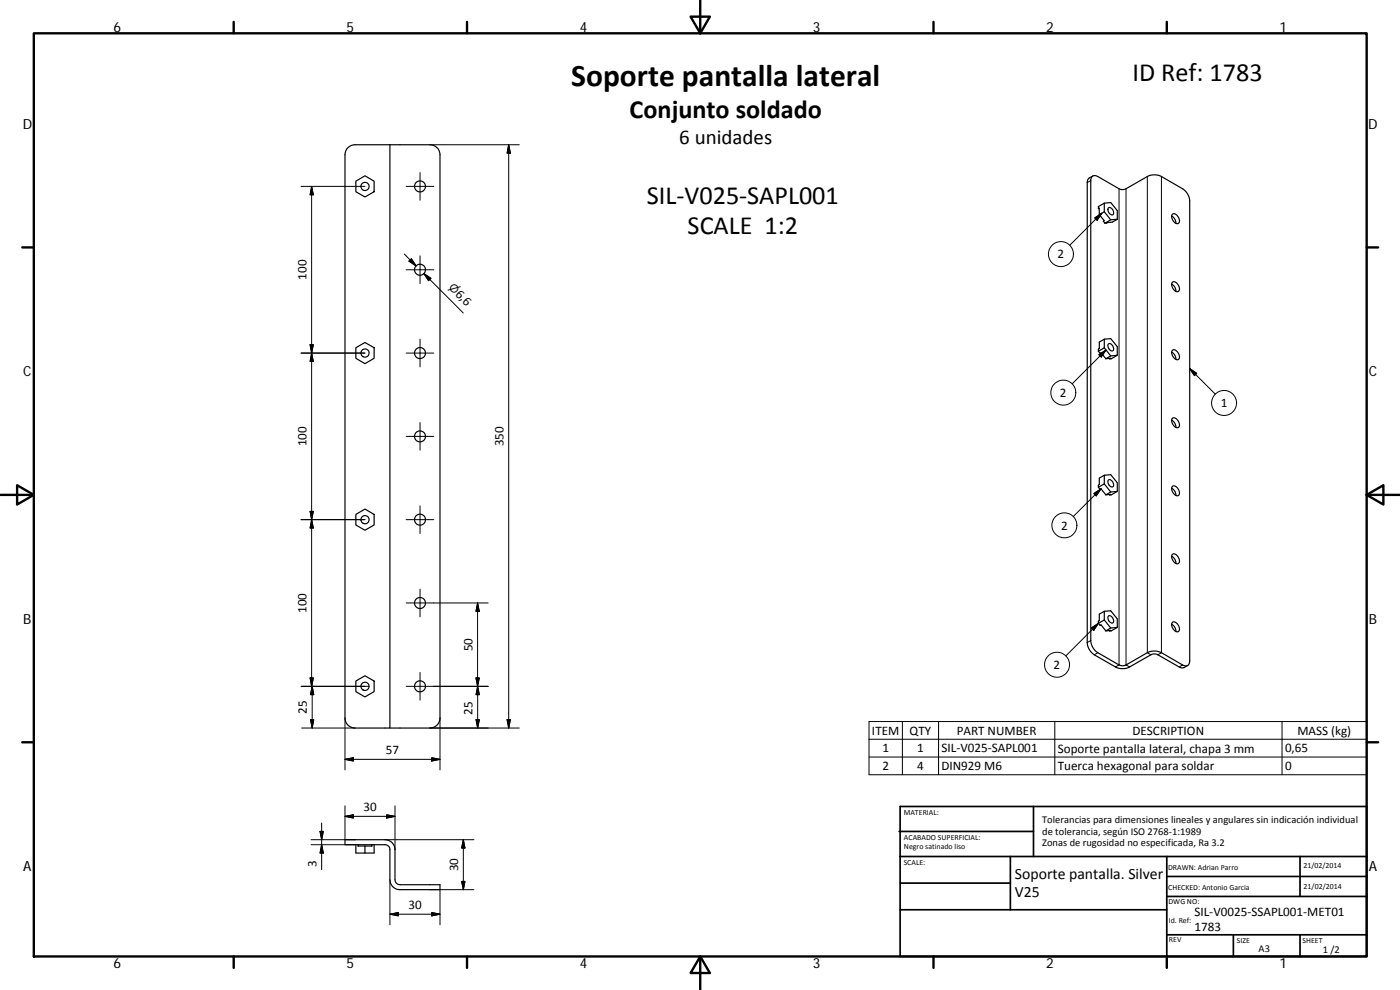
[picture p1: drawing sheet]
<svg xmlns="http://www.w3.org/2000/svg" width="420mm" height="297mm" viewBox="0 0 420 297" stroke-linecap="round" stroke-linejoin="round" font-family="sans-serif">
<g fill="none" stroke="#000" stroke-width=".36">
<path d="M104.4 44.3l.6-.5 1.2-.3 10.8-.1v175h-10.5a3 3 0 0 1-3-3v-169l.3-1.1zM106.8 54.4l2.7-1.7 2.8 1.7v3.1l-2.8 1.6-2.7-1.6zM117 43.4h12a3 3 0 0 1 3 3v169a3 3 0 0 1-3 3h-12M327.8 53l.6-.3 1.1 .3 6.3 3.6a2.29 2.29 0 0 0 2.1 0l6.4-3.6a4.7 4.7 0 0 1 4.3 0l6.3 3.6a4.5 4.5 0 0 1 2.1 3.7v138a1.3 1.3 0 0 1-.6 1.4 1.3 1.3 0 0 1-1.5-.2l-6.3-3.7a4.7 4.7 0 0 0-4.3 0l-6.4 3.7a2.29 2.29 0 0 1-2.1 0l-6.3-3.7a4.7 4.7 0 0 1-2.1-3.6v-138.3zM328 52.8l-1.4 .9-.3 1.1v138a4.6 4.6 0 0 0 2.1 3.7l6.4 3.6a4.7 4.7 0 0 0 4.2 0l6.4-3.6a2.33 2.33 0 0 1 2.1 0l6.6 3.8 1.1 .1 1.2-.7M329.9 64.4l1.5 1.8-.3 .2 .5 .6M331.4 63.5l1.9 2.5 2-.2M331.4 61l-1.8 1v.6l.3-.1v1.9M331.4 63.5l-1.5 .9M331.4 61v2.5M331.4 61l1.9-.2 2 2.4v2.6M332.7 62.4a1.32 1.32 0 0 1 1.3 .6 1.32 1.32 0 0 1-.1 1.5 1.56 1.56 0 0 1-1.2-2.1z"/>
<path d="M333.3 66l-1.7 1M335.3 65.8l-1.5 .9-2.2 .3M351.6 64.8l.2 .1a2.51 2.51 0 0 1 1.1 2.1M351.8 64.3a1.72 1.72 0 0 1 2.2 1.9 .85 .85 0 0 1-.7 1 .85 .85 0 0 1-1-.6 2.06 2.06 0 0 1-.5-2.3zM351.6 85.2a2.36 2.36 0 0 1 1.3 2.2M351.8 84.7a1.58 1.58 0 0 1 2.1 1.6 .87 .87 0 0 1-.4 1.2 .87 .87 0 0 1-1.2-.5 2.01 2.01 0 0 1-.5-2.3zM106.8 104.3l2.7-1.5 2.8 1.5v3.2l-2.8 1.6-2.7-1.6zM329.6 105.4l.5 .6 .3-.2 1.5 1.8M331.4 101.8l-1.5 .8v2l-.3 .2v.6M331.4 101.8v2.6M331.4 104.4l-1.8 1M331.4 104.4l1.9 2.4"/>
<path d="M331.4 101.8l1.9-.2 2 2.4v2.6l-2 .2M331.9 107.6l1.4-.1-.3 .2M332.7 103.2a1.37 1.37 0 0 1 1.3 .6 1.37 1.37 0 0 1 0 1.5 1.46 1.46 0 0 1-1.3-2.1zM333.2 107.5l-.2 .2M333.3 106.8l-1.4 .8M335.3 106.6l-1.8 1-.5 .1M351.6 105.7a2.36 2.36 0 0 1 1.3 2.1M351.8 105.2a1.58 1.58 0 0 1 2.1 1.5 .87 .87 0 0 1-.4 1.2 .87 .87 0 0 1-1.2-.5 1.97 1.97 0 0 1-.5-2.2zM351.6 126l.2 .2a2.51 2.51 0 0 1 1.1 2M351.8 125.5a1.72 1.72 0 0 1 2.2 1.9 .85 .85 0 0 1-.7 1 .85 .85 0 0 1-1-.6 1.99 1.99 0 0 1-.5-2.3zM106.8 154.3l2.7-1.6 2.8 1.6v3.2l-2.8 1.6-2.7-1.6zM329.6 146.2l.5 .6 .3-.1 1.5 1.8"/>
<path d="M331.4 142.6l-1.5 .8v2l-.3 .2v.6M331.4 142.6v2.6M331.4 145.2l-1.8 1M331.4 145.2l1.9 2.4M331.4 142.6l1.9-.2 2 2.4v2.6l-2 .2M331.9 148.5l1.4-.2-.3 .2M332.7 144a1.3 1.3 0 0 1 1.3 .7 1.3 1.3 0 0 1-.2 1.4 1.5 1.5 0 0 1-1.1-2.1zM333.2 148.4l-.2 .1M333.3 147.6l-1.4 .9M335.3 147.4l-1.8 1.1h-.5M351.6 146.5l.2 .1a2.43 2.43 0 0 1 1.1 2.1M351.8 146a1.79 1.79 0 0 1 2.1 2.3 .84 .84 0 0 1-.8 .5 .84 .84 0 0 1-.8-.6 2.01 2.01 0 0 1-.5-2.2z"/>
<path d="M351.6 166.9a2.42 2.42 0 0 1 1.3 2.2M351.8 166.4a1.69 1.69 0 0 1 2.2 1.8 .85 .85 0 0 1-.7 1 .85 .85 0 0 1-1-.6 1.99 1.99 0 0 1-.5-2.2zM329.6 187l.5 .6 .3-.1 1.5 1.8M331.4 183.4l-1.5 .9v1.9l-.3 .2v.6M331.4 183.4v2.6M331.4 186l-1.8 1M331.4 186l1.9 2.4M331.4 183.4l1.9-.1 2 2.4v2.6l-2 .1M331.9 189.3l1.4-.2-.3 .2M332.7 184.8a1.32 1.32 0 0 1 1.3 .7 1.32 1.32 0 0 1-.2 1.5 1.54 1.54 0 0 1-1.1-2.2zM333.2 189.2l-.2 .1M333.3 188.4l-1.4 .9"/>
<path d="M335.3 188.3l-1.8 1h-.5M351.6 187.3l.2 .1a2.43 2.43 0 0 1 1.1 2.1M351.8 186.8a1.69 1.69 0 0 1 2.2 1.8 .85 .85 0 0 1-.6 1 .85 .85 0 0 1-1.1-.6 1.99 1.99 0 0 1-.5-2.2zM106.8 204.3l2.7-1.5 2.8 1.5v3.2l-2.8 1.6-2.7-1.6zM103.5 251.9h12a3 3 0 0 1 3 3.1v8.9a1.52 1.52 0 0 0 1.5 1.6h12v1.4h-12a2.96 2.96 0 0 1-3-3v-8.9a1.48 1.48 0 0 0-1.5-1.6h-12zM106.8 253.4v2.5h5.5v-2.5M107.5 253.4v.5M109.5 253.9v2M111.5 253.4v.5h-4v-.5"/>
<circle cx="109.5" cy="55.9" r="1.22"/>
<circle cx="126.1" cy="55.9" r="1.65"/>
<circle cx="126" cy="80.9" r="1.64"/>
<circle cx="109.5" cy="105.9" r="1.23"/>
<circle cx="126" cy="105.9" r="1.64"/>
<circle cx="126" cy="130.9" r="1.64"/>
<circle cx="109.5" cy="155.9" r="1.23"/>
<circle cx="126" cy="155.9" r="1.64"/>
<circle cx="126.1" cy="180.9" r="1.65"/>
<circle cx="109.5" cy="205.9" r="1.23"/>
<circle cx="126" cy="205.9" r="1.64"/>
</g>
<g fill="none" stroke="#000" stroke-width=".3">
<path d="M90.3 55.9h19.2M93.5 55.9v150M93.5 55.9l.5 2.5h-.9zM121.9 55.9h8.3M126.1 51.8v8.3M129 43.4h26.8M152.7 43.4v175M152.7 43.4l.5 2.6h-1zM327.4 54.2l-1.1 .6M335.8 56.6v142.9l-1 .6M337.9 56.6v142.9l1.1 .6M344.3 53v142.8l1.1 .7"/>
<path d="M348.6 53v142.8l-1.1 .7M121.3 76.2l3.6 3.6M123.5 77.6l1.4 2.2-2.2-1.4zM126.1 76.8v8.3M328.5 65.4l2.2-1.4-1.4 2.1zM330.7 64l-9.7 9.6M121.9 80.9h8.3M127.2 82.1l2.1 1.4-.7 .7zM129 83.9l-1.8-1.8 11.8 11.8M90.3 105.9h19.2M93.1 103.4h.9l-.5 2.5zM93.5 105.9l.5 2.5h-.9z"/>
<path d="M121.9 105.9h8.3M126.1 101.8v8.3M329.8 106.4l2.1-1.4-1.4 2.1zM331.9 105l-10.1 10.2M357 110.6l2.1 1.4-.6 .7zM357 110.6l7.7 7.7M121.9 130.9h8.3M126.1 126.8v8.3M90.3 155.9h19.2M93.1 153.4h.9l-.5 2.5zM93.5 155.9l.5 2.5h-.9zM121.9 155.9h8.3"/>
<path d="M126.1 151.8v8.3M328.3 148.1l2.1-1.4-1.4 2.1zM330.4 146.7l-8.3 8.3M126.1 176.8v8.3M121.9 180.9h24.6M143.3 180.9v25M143.3 180.9l.5 2.5h-1zM327.4 192.2l-1.1 .6M327.5 188.4l2.1-1.4-1.4 2.1zM329.5 195.8l-1.1 .7M329.6 187l-9.7 9.8M354.9 199.5l-1 .6"/>
<path d="M90.3 205.9h20.5M90.5 218.4h16M93.1 203.4h.9l-.5 2.5zM93.2 215.9h1l-.5 2.5zM93.7 205.9l.5 2.5h-1zM93.7 205.9v12.5M103.5 215.4v15.6M126.1 201.8v8.3M129 218.4h26.8M132 215.4v15.6M142.8 203.4h1l-.5 2.5zM142.9 215.9h1l-.5 2.5z"/>
<path d="M143.4 205.9v12.5M143.4 205.9l.5 2.5h-1zM146.5 205.9h-24.6M152.2 215.9h1l-.5 2.5zM260.8 216.5h149.4v16h-149.4zM270.8 216.5v16M281.7 216.5v16M316.6 216.5v16M384.8 216.5v16M103.5 227.8l2.5-.4v.9zM103.5 227.8h28.5M129.5 227.4l2.5 .4-2.5 .5z"/>
<path d="M260.8 221.8h149.4M260.8 227.1h149.4M93.4 251.9h13.1M93.4 253.4h13.1M96 249.4h1l-.5 2.5zM96.5 247v13.9M96.5 253.4l.5 2.5h-1zM103.5 244.9l2.5-.4v.9zM103.5 244.9h15M103.5 241.8v10.1M115.5 251.9h26.7M116 244.5l2.5 .4-2.5 .5z"/>
<path d="M118.5 241.8v13.2M139.1 251.9v15M139.1 251.9l.4 2.5h-1zM117 263.9v13.6M117 274.3l2.5-.5v1zM117 274.3h15M129 266.9h13.2M129.5 273.8l2.5 .5-2.5 .5zM132 266.9v10.6M138.5 264.5h1l-.4 2.4z"/>
<circle cx="318.4" cy="76.2" r="3.7"/>
<circle cx="319.1" cy="117.8" r="3.7"/>
<circle cx="367.4" cy="120.9" r="3.8"/>
<circle cx="319.4" cy="157.6" r="3.8"/>
<circle cx="317.2" cy="199.4" r="3.8"/>
</g>
<g fill="none" stroke="#000" stroke-width=".71">
<path d="M10.1 10h400.1v277h-400.1zM70.1 6.6v3.4M140.2 6.6v3.4M207.3 5h5.8l-2.9 5zM210.2 0v10M280.2 6.6v3.4M350.2 6.6v3.4M6.7 74.2h3.4M410.2 74.2h3.4M.2 148.5h9.9M5.1 145.6l5 2.9-5 2.9zM410.2 148.5l5-2.9v5.8z"/>
<path d="M410.2 148.5h9.9M6.7 222.7h3.4M410.2 222.7h3.4M70.1 287v3.4M140.2 287v3.4M210.2 287l2.9 5h-5.8zM210.2 287v10M280.2 287v3.4M350.2 287v3.4"/>
</g>
<g fill="none" stroke="#000" stroke-width=".51">
<path d="M269.8 249.5h40.4M270.1 257h140.1M270.1 242h140.1v45h-140.1zM303.2 257v16M310.2 242v15M350.2 257v30M390.2 257v12M270.1 273h80.1M270.1 265h33.1M350.2 269h60M350.2 263h60M350.2 280.5h60"/>
<path d="M370.2 280.5v6.5M390.2 280.5v6.5"/>
</g>
<g fill="#000" stroke="#000" stroke-width=".3">
<path d="M93.5 55.9l.5 2.5h-.9zM152.7 43.4l.5 2.6h-1zM123.5 77.6l1.4 2.2-2.2-1.4zM328.5 65.4l2.2-1.4-1.4 2.1zM127.2 82.1l2.1 1.4-.7 .7zM93.1 103.4h.9l-.5 2.5zM93.5 105.9l.5 2.5h-.9zM329.8 106.4l2.1-1.4-1.4 2.1zM357 110.6l2.1 1.4-.6 .7zM93.1 153.4h.9l-.5 2.5zM93.5 155.9l.5 2.5h-.9zM328.3 148.1l2.1-1.4-1.4 2.1z"/>
<path d="M143.3 180.9l.5 2.5h-1zM327.5 188.4l2.1-1.4-1.4 2.1zM93.1 203.4h.9l-.5 2.5zM93.2 215.9h1l-.5 2.5zM93.7 205.9l.5 2.5h-1zM142.8 203.4h1l-.5 2.5zM142.9 215.9h1l-.5 2.5zM143.4 205.9l.5 2.5h-1zM152.2 215.9h1l-.5 2.5zM103.5 227.8l2.5-.4v.9zM129.5 227.4l2.5 .4-2.5 .5zM96 249.4h1l-.5 2.5z"/>
<path d="M96.5 253.4l.5 2.5h-1zM103.5 244.9l2.5-.4v.9zM116 244.5l2.5 .4-2.5 .5zM139.1 251.9l.4 2.5h-1zM117 274.3l2.5-.5v1zM129.5 273.8l2.5 .5-2.5 .5zM138.5 264.5h1l-.4 2.4z"/>
</g>
<text font-size="9.4" x="171.4" y="25.9">Soporte pantalla lateral</text>
<g font-size="7.9">
<text x="339.9" y="24.2">ID Ref: 1783</text>
<text x="189" y="35.4">Conjunto soldado</text>
<text x="194.1" y="61.2">SIL‐V025‐SAPL001</text>
<text x="206.4" y="70.2">SCALE 1:2</text>
</g>
<text font-size="6.3" x="203.9" y="43.1">6 unidades</text>
<g font-size="4.7">
<text x="304.6" y="263.9">Soporte pantalla. Silver</text>
<text x="304.6" y="269.3">V25</text>
</g>
<g font-size="4.2">
<text x="34" y="9.6">6</text>
<text x="104" y="9.6">5</text>
<text x="174" y="9.6">4</text>
<text x="244" y="9.6">3</text>
<text x="314" y="9.6">2</text>
<text x="384" y="9.6">1</text>
<text x="6.8" y="38.7">D</text>
<text x="410.6" y="38.7">D</text>
<text x="7" y="112.9">C</text>
<text x="410.8" y="112.9">C</text>
<text x="7" y="187.1">B</text>
<text x="410.8" y="187.1">B</text>
<text x="7" y="261.3">A</text>
<text x="410.8" y="261.3">A</text>
<text x="34" y="290.4">6</text>
<text x="104" y="290.4">5</text>
<text x="174" y="290.4">4</text>
<text x="244" y="290.4">3</text>
<text x="314" y="290.4">2</text>
<text x="384" y="290.4">1</text>
</g>
<g font-size="3.9">
<text x="317.4" y="77.5">2</text>
<text x="92" y="83.9" transform="rotate(-90 92 83.9)">100</text>
<text x="136.5" y="88.4" transform="rotate(45 136.5 88.4)">6,6</text>
<text x="318.1" y="119.1">2</text>
<text x="366.3" y="122.2">1</text>
<text x="92" y="133.9" transform="rotate(-90 92 133.9)">100</text>
<text x="151.1" y="133.9" transform="rotate(-90 151.1 133.9)">350</text>
<text x="318.4" y="158.9">2</text>
<text x="92" y="183.9" transform="rotate(-90 92 183.9)">100</text>
<text x="141.8" y="195.4" transform="rotate(-90 141.8 195.4)">50</text>
<text x="316.2" y="200.7">2</text>
<text x="92.1" y="214.2" transform="rotate(-90 92.1 214.2)">25</text>
<text x="141.8" y="214.4" transform="rotate(-90 141.8 214.4)">25</text>
<text x="261.7" y="220.4">ITEM</text>
<text x="273" y="220.4">QTY</text>
<text x="287.1" y="220.4">PART NUMBER</text>
<text x="339.9" y="220.4">DESCRIPTION</text>
<text x="389.3" y="220.5">MASS (kg)</text>
<text x="115.8" y="226.3">57</text>
<text x="264.8" y="225.7">1</text>
<text x="275.2" y="225.7">1</text>
<text x="282.5" y="225.7">SIL‐V025‐SAPL001</text>
<text x="317.4" y="225.8">Soporte pantalla lateral, chapa 3 mm</text>
<text x="385.6" y="225.7">0,65</text>
<text x="264.8" y="231">2</text>
<text x="275.2" y="231">4</text>
<text x="282.5" y="231">DIN929 M6</text>
<text x="317.4" y="231.1">Tuerca hexagonal para soldar</text>
<text x="385.6" y="231">0</text>
<text x="109.1" y="243.4">30</text>
<text x="95" y="260.2" transform="rotate(-90 95 260.2)">3</text>
<text x="137.5" y="261.4" transform="rotate(-90 137.5 261.4)">30</text>
<text x="122.6" y="272.7">30</text>
<text x="358.5" y="274.9">SIL‐V0025‐SSAPL001‐MET01</text>
<text x="358.5" y="279.4">1783</text>
</g>
<text font-size="3.3" x="134.5" y="86.4" transform="rotate(45 134.5 86.4)">⌀</text>
<g font-size="3.1">
<text x="312.8" y="246.8">Tolerancias para dimensiones lineales y angulares sin indicación individual</text>
<text x="312.8" y="250.4">de tolerancia, según ISO 2768‐1:1989</text>
<text x="312.8" y="254">Zonas de rugosidad no especificada, Ra 3.2</text>
<text x="377.7" y="285.6">A3</text>
<text x="397" y="285.9">1 /2</text>
</g>
<g font-size="2.4">
<text x="271.2" y="244.4">MATERIAL:</text>
<text x="271.3" y="251.9">ACABADO SUPERFICIAL:</text>
<text x="271.3" y="254.6">Negro satinado liso</text>
<text x="271.2" y="259.7">SCALE:</text>
<text x="350.6" y="260.9">DRAWN: Adrian Parro</text>
<text x="391.2" y="260.6">21/02/2014</text>
<text x="350.6" y="267">CHECKED: Antonio Garcia</text>
<text x="391.2" y="266.6">21/02/2014</text>
<text x="350.7" y="271.4">DWG NO:</text>
<text x="350.8" y="276.8">Id. Ref:</text>
<text x="350.8" y="282.8">REV</text>
<text x="371.2" y="282.9">SIZE</text>
<text x="390.9" y="282.9">SHEET</text>
</g>
</svg>
